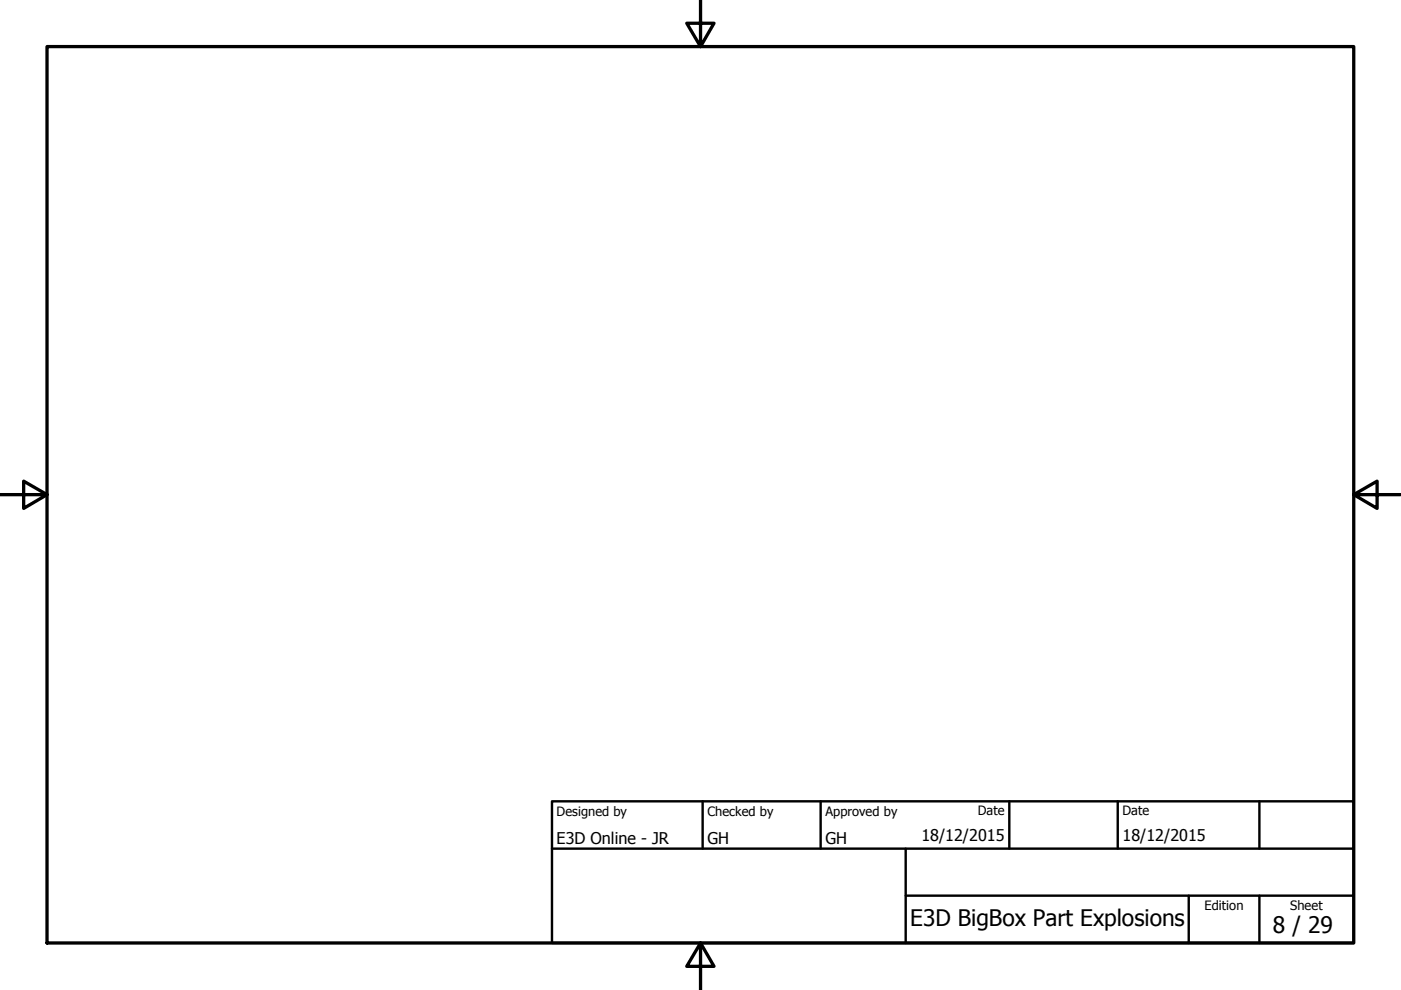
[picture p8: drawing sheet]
<svg xmlns="http://www.w3.org/2000/svg" width="297mm" height="210mm" viewBox="0 0 297 210" stroke-linecap="round" stroke-linejoin="round" font-family="sans-serif">
<!-- layer: Tweak Trail (ISO) -->
<path d="M148.5 -.1v10l-2.9-5h5.8l-2.9 5M10 9.9h277v190h-277zM0 104.9h10l-5-2.9v5.8l5-2.9M287 104.9l5 2.9v-5.8l-5 2.9h10M148.5 199.9l2.9 5h-5.8l2.9-5v10" fill="none" stroke="#000" stroke-width=".7"/>
<!-- layer: Title (ISO) -->
<path d="M117 169.9h170v30h-170zM117 179.9h170M149 169.9v10M174 169.9v10M192 179.9v20M214 169.9v10M237 169.9v10M267 169.9v10M192 189.9h95M252 189.9v10M267 189.9v10" fill="none" stroke="#000" stroke-width=".51"/>
<g font-size="4.8">
<text x="193" y="196.3">E3D BigBox Part Explosions</text>
<text x="269.9" y="197.8">8 / 29</text>
</g>
<g font-size="3.4">
<text x="118" y="178.9">E3D Online - JR</text>
<text x="150" y="178.9">GH</text>
<text x="175" y="178.9">GH</text>
<text x="195.4" y="178.3">18/12/2015</text>
<text x="238" y="178.3">18/12/2015</text>
</g>
<g font-size="2.7">
<text x="118" y="173">Designed by</text>
<text x="150" y="173">Checked by</text>
<text x="175" y="173">Approved by</text>
<text x="207.3" y="172.9">Date</text>
<text x="238" y="172.9">Date</text>
<text x="255.4" y="193">Edition</text>
<text x="273.6" y="193">Sheet</text>
</g>
</svg>
